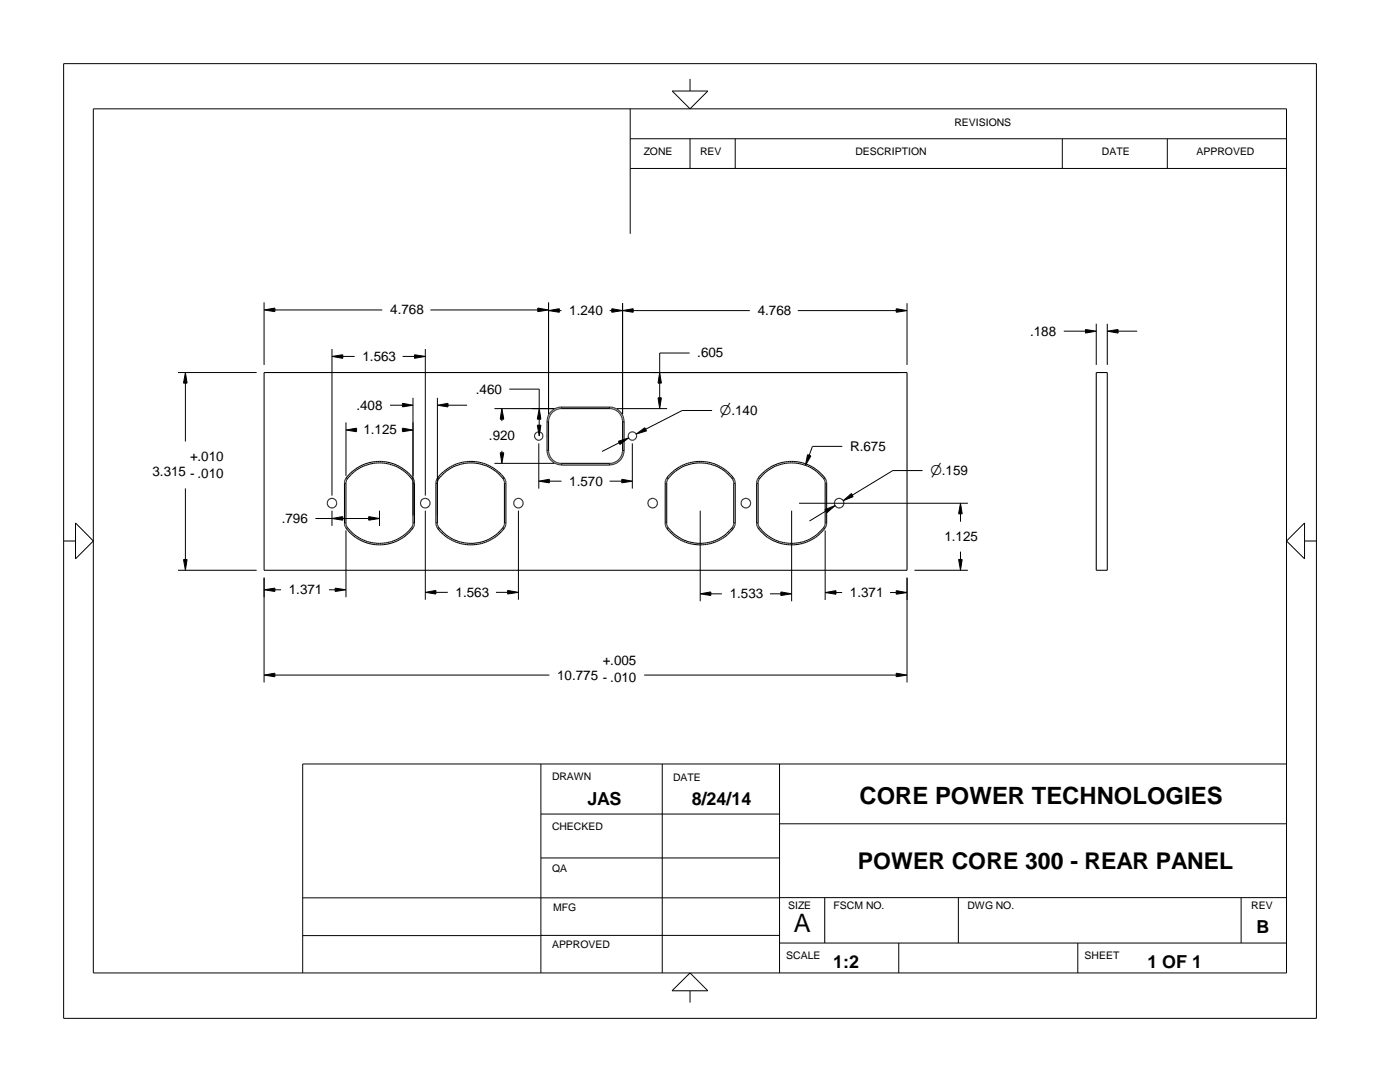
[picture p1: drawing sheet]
<svg xmlns="http://www.w3.org/2000/svg" width="279mm" height="216mm" viewBox="0 0 279 216" stroke-linecap="round" stroke-linejoin="round" font-family="sans-serif">
<g fill="none" stroke="#000" stroke-width=".2">
<path d="M12.7 12.7h250v190.5h-250zM134.2 18.2h7.1l-3.6 3.5zM137.7 15.7v2.5M18.6 21.7h238.2v172.4h-238.2zM125.8 27.7h131M125.8 33.6h131M125.8 21.7v25M137.7 27.7v5.9M146.7 27.7v5.9M212 27.7v5.9M233 27.7v5.9M35.5 74.3h15.7"/>
<path d="M37 76.5v11.6M37 74.3l.3 2.2h-.7zM52.7 60.3v12.5M52.7 61.8l2.2-.3v.7zM54.9 61.8h21.4M66.3 69.6v29.3M66.3 71.1l2.1-.3v.7zM68.4 71.1h2.4M80.3 71.1h2.4M82.4 79.4v23.5M82.7 70.8l2.2 .3-2.2 .4zM84.9 69.6v29.3"/>
<path d="M85.9 61.8h21.4M87.3 79.4v23.5M101.6 77.6h6v3.9M107.3 61.5l2.2 .3-2.2 .4zM109.5 60.3v22.3M109.5 62l2.1-.4v.7zM111.6 62h.5M121.7 62h.4M122.1 61.6l2.1 .4-2.1 .3zM124.2 60.5v22.1M124.2 62l2.2-.4v.7zM126.4 62h23.2"/>
<path d="M130.2 74.3h49.3M131.3 79.4h.7l-.3 2.1zM131.7 74.3l.3 2.2h-.7zM131.7 76.5v2.9M137.6 70.4h-5.9v3.9M159.2 62h19.7M178.9 61.6l2.1 .4-2.1 .3zM181 60.5v12.3M212.3 66.1h4.3M216.6 65.7l2.2 .4-2.2 .4zM218.8 64.6v8.2M221 64.6v8.2"/>
<path d="M221 66.1l2.1-.4v.8zM223.1 66.1h3.8M37 97.5v14.1M68.7 96.4h.3M69 84.3v10.7M69 85.8l2.2-.4v.7zM69.1 95.3l.2 .2M77.9 80.9h2.4M80.3 85.4l2.1 .4-2.1 .3zM80.3 80.5l2.1 .4-2.1 .3zM82.4 95.3l-.3 .2M82.4 96.4h.3"/>
<path d="M87 96.4h.3M87.3 80.9l2.1-.4v.7zM87.3 95.3l.3 .2M89.4 80.9h3.8M98.7 81.5h11.9M98.7 92.5h11.9M99.8 90.3h.7l-.3 2.2zM100.2 81.5l.3 2.2h-.7zM100.2 83.7v.3M100.2 90v.3M100.6 95.3l-.2 .2M100.7 96.4h.3"/>
<path d="M107.2 84.8h.7l-.3 2.2zM107.5 88.5v9M107.5 96l2.1-.4v.8zM107.6 81.5l.3 2.2h-.7zM107.6 83.7v1.1M109 87h.1M109.2 89.9h.3M109.2 84.2h.3M109.6 96h2.5M112.1 81.2v.3M112.1 92.5v.3M121.6 81.2v.3"/>
<path d="M121.6 92.5v.3M121.7 96h2.4M123.1 81.5h10M123.4 88.1l2.1-.7-1.8 1.3zM123.6 88.3l-3.5 1.8M124.1 95.6l2.1 .4-2.1 .4zM124.2 89.9h.3M124.2 84.2h.3M126.2 88.5v9M127 86.6l1.7-1.3 .3 .7zM132.8 96.4h.3M133.1 95.3l.2 .2"/>
<path d="M142.1 81.9h-6l-7.2 3.7M146.3 95.3l-.2 .2M146.4 96.4h.3M151 96.4h.3M151.3 95.3l.3 .2M161.2 90.7l.6 .3-1.1 1.8zM164.6 95.3l-.2 .2M164.7 96.4h.3M168.1 89.1h-6l-.6 1.7M168.3 99.9l1.6-1.4 .4 .6zM184.1 93.9h-5.9l-8.1 4.9M12.7 107.9h2.4"/>
<path d="M15.1 104.4l3.5 3.5-3.5 3.6zM35.5 113.8h15.7M36.6 111.6h.7l-.3 2.2zM52.7 115.3v20.9M52.7 117.7l2.2-.4v.7zM54.9 117.7h1.2M62.9 103.5h3.4M65.7 117.7h1.2M66.3 101.9v3M66.3 103.5l2.1-.4v.7zM66.9 117.3l2.1 .4-2.1 .3zM68.4 103.5h5.2"/>
<path d="M68.7 104.4h.3M69 105.8v13.4M69.3 105.3l-.2 .2M73.6 103.1l2.1 .4-2.1 .3zM75.7 101.9v3M82.1 105.3l.3 .2M82.4 104.4h.3M84.9 101.9v17.8M84.9 118.2l2.1-.4v.7zM87 104.4h.3M87 118.2h2.4M87.6 105.3l-.3 .2"/>
<path d="M99 118.2h2.3M100.4 105.3l.2 .2M100.7 104.4h.3M101.3 117.8l2.2 .4-2.2 .3zM103.5 101.9v17.8M132.8 104.4h.3M133.3 105.3l-.2 .2M139.7 101.9v18.1M139.7 118.5l2.2-.4v.7zM141.9 118.5h2.2M146.1 105.3l.2 .2M146.4 104.4h.3"/>
<path d="M151 104.4h.3M151.6 105.3l-.3 .2M153.7 118.5h2.1M155.8 118.1l2.2 .4-2.2 .3zM158 101.9v18.1M159.5 100.4h33.7M164.4 105.3l.2 .2M164.6 101.7l2.1-.8-1.7 1.4zM164.7 104.4h.3M164.7 105.8v13.9M164.7 118.2l2.1-.3v.7zM164.8 102l-3.3 2"/>
<path d="M166.8 118.2h1.3M177.6 118.2h1.3M178.9 117.9l2.1 .3-2.1 .4zM181 115.3v20.9M182.5 113.8h10.7M191.3 111.6h.7l-.3 2.2zM191.7 100.4l.3 2.1h-.7zM191.7 102.5v1.6M191.7 110.1v1.5M260.3 104.4v7.1l-3.5-3.6zM260.3 107.9h2.4M52.7 134.7l2.2-.4v.7z"/>
<path d="M54.9 134.7h54.7M128.6 134.7h50.3M178.9 134.3l2.1 .4-2.1 .3zM107.9 152.4v41.7M132.2 152.4v41.7M155.6 152.4v41.7M256.8 152.4h-196.4v41.7M60.4 179.2h95.2M107.9 171.2h47.7M107.9 162.4h47.7M155.6 164.4h101.2M155.6 179.1h101.2"/>
<path d="M164.6 179.1v9.1M191.3 179.1v9.1M247.7 179.1v9.1M60.4 186.7h47.5M107.9 186.6h47.7M134.1 197.7l3.6-3.6 3.6 3.6zM137.7 197.7v2.4M155.6 188.2h101.2M179.4 188.2v5.9M215.1 188.2v5.9"/>
</g>
<g fill="none" stroke="#000" stroke-width=".21">
<path d="M52.7 74.3h128.3v39.5h-128.3zM218.8 74.3h2.2v39.5h-2.2zM68.9 95.8h-.1M69.2 95.8l-.1 .1M82.3 95.8h.1M82.5 95.7l.2 .4v8.6l-.2 .5M82.6 95.8l-.1-.3a8.3 8.3 0 0 0-13.5 0l-.3 .6v8.6l.3 .5a8.3 8.3 0 0 0 13.6-.1M87 96.1h.1M87.2 95.6v.1M87.3 96.1h.1M87.3 95.4h.1M88.4 94.6a8 8 0 0 1 12.1 1.1l.2 .4v8.5l-.2 .3a7.9 7.9 0 0 1-13.2-.1v-8.8z"/>
<path d="M100.4 95.6h.1M100.7 95.5h.1M100.8 95.6v.1M109.9 82.3l.8-.8 1-.3h10.3a2.92 2.92 0 0 1 2.5 2.7v6.2a2.99 2.99 0 0 1-2.9 2.7h-9.5a3 3 0 0 1-2.5-1.5l-.4-1.2v-6.2l.2-1zM110.1 82.5l1-.8 .7-.2 10.4 .1a2.58 2.58 0 0 1 2 1.9v6.6l-.2 1-.8 .8-1.1 .6h-10.5l-1.1-.6-.7-.7-.3-.8v-6.5l.2-.9zM132.9 95.8l-.1 .3v8.6l.1 .5M132.9 95.6h.1M133.1 95.4h.1M133.1 95.4a8.3 8.3 0 0 1 13.4 .1l.2 .7v8.4l-.2 .6a8.3 8.3 0 0 1-13.4 .2l-.2-.2M133.1 95.4l-.3 .4M133.1 95.9v.1M133.2 95.7l-.1 .4v8.6l.2 .5a8.1 8.1 0 0 0 12.8 .1l.2-.3"/>
<path d="M133.2 95.7a8.1 8.1 0 0 1 13-.1l.2 .6v8.4l-.1 .5M133.2 95.7h.1M133.3 95.5v.1M146.3 95.8h.1M146.5 95.6h.1M151 96.1h.1M151.3 95.4a8.3 8.3 0 0 1 13.5 .2l.2 .6v8.4l-.2 .6a8.3 8.3 0 0 1-13.5 .2v-.1M151.3 95.4v.1M151.3 95.4l-.3 .5v9l.2 .3M151.5 95.7h.1M152.1 94.9a8 8 0 0 1 12.4 .9l.2 .4v8.4l-.3 .6a7.6 7.6 0 0 1-3.6 2.7 7.9 7.9 0 0 1-9.5-3v-8.8zM164.4 95.6h.1"/>
<path d="M164.7 95.5h.1M68.8 104.9l.1 .1M69.1 104.9l.2 .3a8 8 0 0 0 13.1-.4v-8.7l-.2-.5a7.8 7.8 0 0 0-5.2-3.1 8 8 0 0 0-7.7 3l-.3 .6v8.5l.2 .3M82.3 105h.1M87 104.7h.1M87.2 105.2h.1M87.3 104.6h.1M87.3 105.4h.1M87.4 104.9h.1M100.5 105.2h-.1M100.8 105.2a8.2 8.2 0 0 1-13.8-.3v-9l.2-.4a8.3 8.3 0 0 1 13.5 0l.3 .6v8.6l-.3 .6M100.8 105v.1"/>
<path d="M132.8 105h.1M132.9 105.2h.1M133 105.3h.1M133.1 104.9h.1M146.5 105.2h.1M151 104.7h.1M151.2 105.2h.1M151.2 105.2l.1 .2M164.4 105.2h.1M164.7 105.3h.1"/>
<circle cx="107.5" cy="87" r=".85"/>
<circle cx="126.2" cy="87" r=".84"/>
<circle cx="66.2" cy="100.4" r=".95"/>
<circle cx="84.9" cy="100.4" r=".96"/>
<circle cx="103.5" cy="100.4" r=".95"/>
<circle cx="130.2" cy="100.4" r=".96"/>
<circle cx="148.8" cy="100.4" r=".95"/>
<circle cx="167.5" cy="100.4" r=".96"/>
</g>
<g fill="#000">
<path d="M164.6 101.7l.5 .6 1.5-1.3z"/>
<path d="M37 74.4l.3 2.1h-.6z" fill-rule="evenodd"/>
<path d="M52.7 61.8l2.2-.3v.7z" fill-rule="evenodd"/>
<path d="M66.3 71.1l2.1-.3v.7z" fill-rule="evenodd"/>
<path d="M82.7 70.8l2.2 .3-2.2 .4z" fill-rule="evenodd"/>
<path d="M107.3 61.5l2.2 .3-2.2 .4z" fill-rule="evenodd"/>
<path d="M109.5 62l2.1-.4v.7z" fill-rule="evenodd"/>
<path d="M122.1 61.6l2.1 .4-2.1 .3z" fill-rule="evenodd"/>
<path d="M124.2 62l2.2-.4v.7z" fill-rule="evenodd"/>
<path d="M131.3 79.4h.7l-.3 2.1z" fill-rule="evenodd"/>
<path d="M131.7 74.4l.3 2.1h-.6z" fill-rule="evenodd"/>
<path d="M178.9 61.6l2.1 .4-2.1 .3z" fill-rule="evenodd"/>
<path d="M216.6 65.8l2.2 .3-2.2 .4z" fill-rule="evenodd"/>
<path d="M221 66.1l2.1-.3v.7z" fill-rule="evenodd"/>
<path d="M69 85.8l2.2-.3v.6z" fill-rule="evenodd"/>
<path d="M80.3 85.5l2.1 .3-2.1 .3z" fill-rule="evenodd"/>
<path d="M80.3 80.5l2.1 .4-2.1 .3z" fill-rule="evenodd"/>
<path d="M87.3 80.9l2.1-.4v.7z" fill-rule="evenodd"/>
<path d="M99.8 90.3h.7l-.3 2.2z" fill-rule="evenodd"/>
<path d="M100.2 81.6l.3 2.1h-.6z" fill-rule="evenodd"/>
<path d="M107.2 84.8h.7l-.3 2.2z" fill-rule="evenodd"/>
<path d="M107.6 81.6l.3 2.1h-.6z" fill-rule="evenodd"/>
<path d="M107.5 96l2.1-.3v.7z" fill-rule="evenodd"/>
<path d="M124.1 95.7l2.1 .3-2.1 .4z" fill-rule="evenodd"/>
<path d="M123.4 88.1l2-.7-1.7 1.3z" fill-rule="evenodd"/>
<path d="M127 86.6l1.3-.9a.34 .34 0 0 1 .5-.2l.2 .5z" fill-rule="evenodd"/>
<path d="M161.2 90.8l.6 .2-1 1.8z" fill-rule="evenodd"/>
<path d="M168.6 99.7l-.2 .1 1.9-.7-.3-.5-.1-.1z" fill-rule="evenodd"/>
<path d="M36.6 111.6h.7l-.3 2.2z" fill-rule="evenodd"/>
<path d="M52.7 117.7l2.2-.3v.6z" fill-rule="evenodd"/>
<path d="M66.9 117.4l2.1 .3-2.1 .3z" fill-rule="evenodd"/>
<path d="M66.3 103.5l2.1-.4v.7z" fill-rule="evenodd"/>
<path d="M73.6 103.1l2.1 .4-2.1 .3z" fill-rule="evenodd"/>
<path d="M84.9 118.2l2.1-.3v.6z" fill-rule="evenodd"/>
<path d="M101.3 117.9l2.2 .3-2.2 .3z" fill-rule="evenodd"/>
<path d="M139.7 118.5l2.2-.3v.6z" fill-rule="evenodd"/>
<path d="M155.8 118.2l2.2 .3-2.2 .3z" fill-rule="evenodd"/>
<path d="M164.7 118.2l2.1-.3v.7z" fill-rule="evenodd"/>
<path d="M178.9 117.9l2.1 .3-2.1 .4z" fill-rule="evenodd"/>
<path d="M191.3 111.6h.7l-.3 2.2z" fill-rule="evenodd"/>
<path d="M191.7 100.5l.3 2h-.7z" fill-rule="evenodd"/>
<path d="M52.7 134.7l2.2-.3v.6z" fill-rule="evenodd"/>
<path d="M178.9 134.4l2.1 .3-2.1 .3z" fill-rule="evenodd"/>
</g>
<text font-size="5.1" x="158.4" y="186">A</text>
<text font-size="4.8" x="171.5" y="160.4">CORE POWER TECHNOLOGIES</text>
<text font-size="4.6" x="171.2" y="173.4">POWER CORE 300 - REAR PANEL</text>
<g font-size="3.6">
<text x="117.2" y="160.6">JAS</text>
<text x="138" y="160.6">8/24/14</text>
<text x="250.8" y="186.2">B</text>
<text x="166.3" y="193.1">1:2</text>
<text x="229" y="193.1">1 OF 1</text>
</g>
<g font-size="2.7">
<text x="77.9" y="62.7">4.768</text>
<text x="113.6" y="62.9">1.240</text>
<text x="151.2" y="62.9">4.768</text>
<text x="139.1" y="71.3">.605</text>
<text x="205.6" y="67">.188</text>
<text x="72.3" y="72">1.563</text>
<text x="71.1" y="81.7">.408</text>
<text x="95" y="78.5">.460</text>
<text x="143.7" y="82.8">n.140</text>
<text x="72.5" y="86.7">1.125</text>
<text x="97.6" y="87.9">.920</text>
<text x="169.7" y="90">R.675</text>
<text x="30.4" y="95">3.315 - .010</text>
<text x="37.9" y="92">+.010</text>
<text x="185.7" y="94.7">n.159</text>
<text x="113.6" y="96.9">1.570</text>
<text x="56.2" y="104.4">.796</text>
<text x="188.5" y="108">1.125</text>
<text x="57.7" y="118.6">1.371</text>
<text x="90.9" y="119.1">1.563</text>
<text x="145.6" y="119.4">1.533</text>
<text x="169.6" y="119.1">1.371</text>
<text x="111.2" y="135.6">10.775 - .010</text>
<text x="120.3" y="132.6">+.005</text>
</g>
<g font-size="2.1">
<text x="190.5" y="25.2">REVISIONS</text>
<text x="128.5" y="31">ZONE</text>
<text x="139.7" y="31">REV</text>
<text x="170.7" y="31">DESCRIPTION</text>
<text x="219.9" y="31">DATE</text>
<text x="238.8" y="31">APPROVED</text>
<text x="110.2" y="155.6">DRAWN</text>
<text x="134.3" y="155.8">DATE</text>
<text x="110.2" y="165.6">CHECKED</text>
<text x="110.2" y="173.9">QA</text>
<text x="110.4" y="181.9">MFG</text>
<text x="157.3" y="181.4">SIZE</text>
<text x="166.4" y="181.4">FSCM NO.</text>
<text x="193.1" y="181.4">DWG NO.</text>
<text x="249.7" y="181.4">REV</text>
<text x="110.2" y="189.2">APPROVED</text>
<text x="156.9" y="191.4">SCALE</text>
<text x="216.5" y="191.4">SHEET</text>
</g>
</svg>
